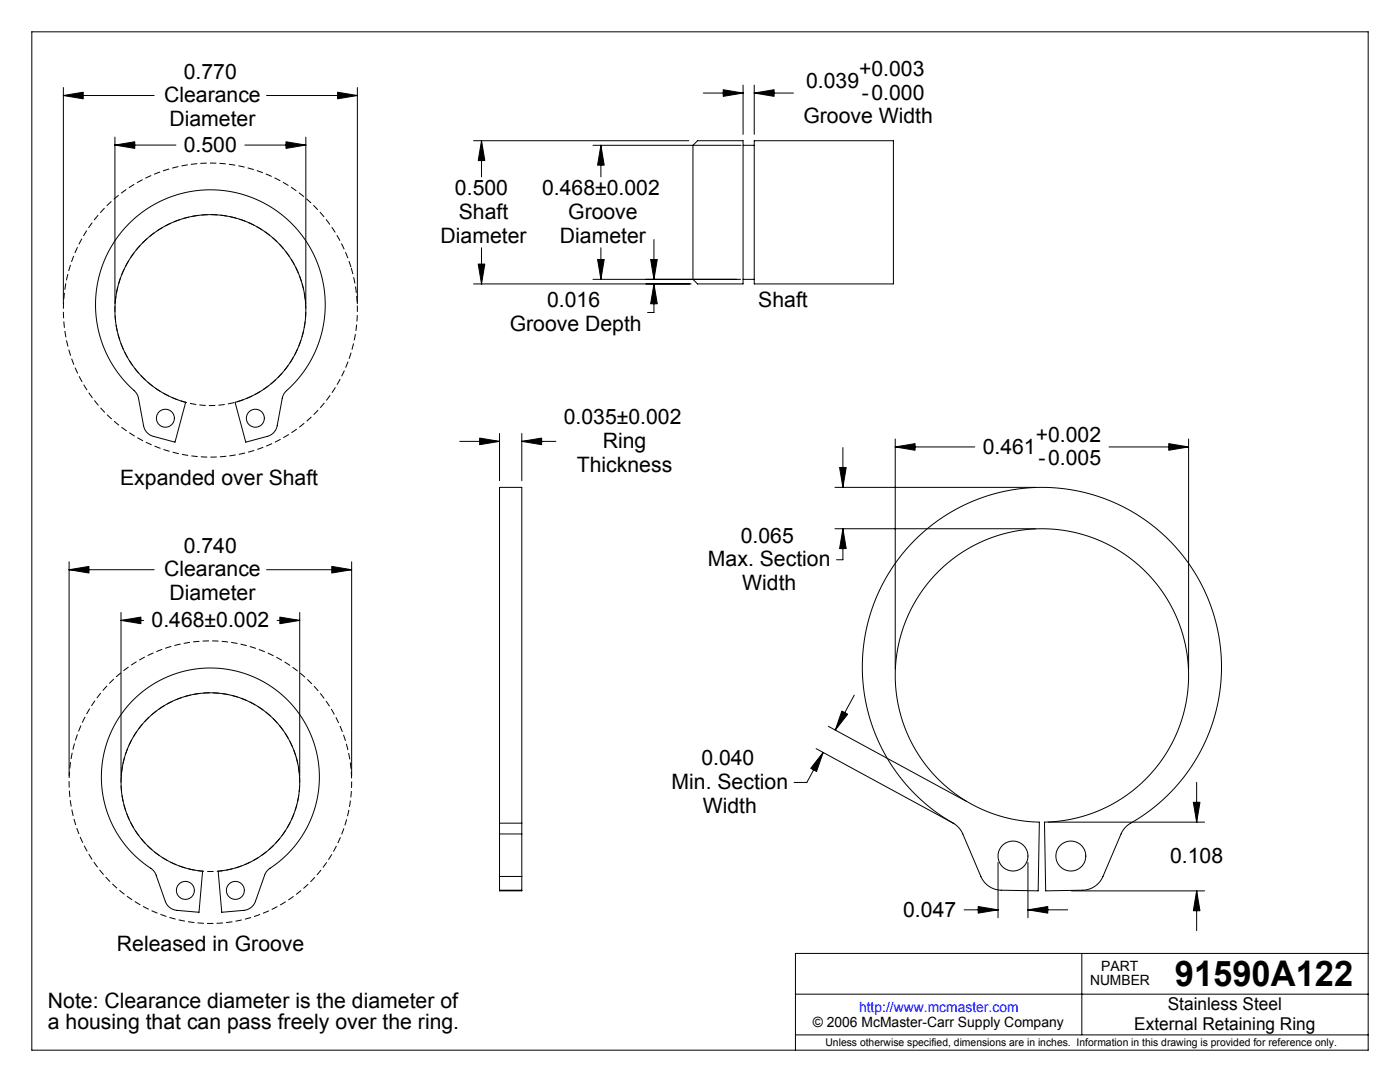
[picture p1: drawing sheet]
<svg xmlns="http://www.w3.org/2000/svg" width="279mm" height="216mm" viewBox="0 0 279 216" stroke-linecap="round" stroke-linejoin="round" font-family="sans-serif">
<path d="M60.2 56.3a19.1 19.1 0 0 0-31.9-7.7 19.1 19.1 0 0 0 8.6 31.6 19.1 19.1 0 0 0 23.6-22.7l-.3-1.2M70 53.3a29.3 29.3 0 0 0-49.1-11.8 29.3 29.3 0 0 0 13.5 48.7 29.3 29.3 0 0 0 36.1-35.4l-.5-1.5M59 150.9a17.8 17.8 0 0 0-29.8-7.3 17.8 17.8 0 0 0 8 29.6 17.8 17.8 0 0 0 22.1-21.2l-.3-1.1M68.9 147.8a28.2 28.2 0 0 0-47.2-11.3 28.2 28.2 0 0 0 13 46.8 28.2 28.2 0 0 0 34.6-34l-.4-1.5" fill="none" stroke="#000" stroke-width=".2" stroke-dasharray="1.3 .6" stroke-linecap="butt"/>
<g fill="none" stroke="#000" stroke-width=".2">
<path d="M6.3 6.3h266.7v203.2h-266.7zM12.6 19.1l4-.7v1.3zM12.6 17.5v43.1M12.6 19.1h18.2M53.2 19.1h18.1M67.4 18.4l3.9 .7-3.9 .6zM71.3 17.5v43.1M140.4 18.6h7.9M144.3 17.9l4 .7-4 .6zM148.3 17v9.8M150.5 18.6l4-.7v1.3zM150.5 17v9.8"/>
<path d="M150.5 18.6h7.8M22.9 28.9l4-.6v1.3zM22.9 27.4v33.2M22.9 28.9h12.2M48.9 28.9h12.1M57.1 28.3l3.9 .6-3.9 .7zM61 27.4v33.2M94.5 28.1h43M96.1 28.1l.7 3.9h-1.4zM96.1 28.1v7.2M118.3 29h29.6M119.9 29l.7 4h-1.3z"/>
<path d="M119.9 29v6.3M138.3 29l.9-.9h9.1v28.6h-9.1l-.9-1zM148.3 29h2.2M150.5 28.1h27.8v28.6h-27.8zM25.7 44.6a23 23 0 0 1 33.2 .7 23 23 0 0 1-2.1 33.1l-.5 1-1 5.7-.5 1-.6 .6-.7 .3-4.5 1.2-2.1-7.9 .5-.2a19 19 0 0 0 10-29.4 19 19 0 0 0-31.1 .4 19 19 0 0 0 10.8 29.2l-2.2 7.9-4.5-1.2-.6-.3-.6-.6-.5-1-1.1-5.7-.4-1a23 23 0 0 1-1.5-33.8zM94.5 56.7h43.4M95.4 52.7h1.4l-.7 4zM96.1 49.4v7.3M118.3 55.7h29.5M119.3 51.8h1.3l-.7 3.9zM119.9 49.4v6.3M129.9 51.8h1.3l-.7 3.9z"/>
<path d="M130.5 56.7l.7 3.9h-1.3zM130.5 56.7v5.7h-1.3M130.5 47.8v7.9M148.3 55.7h2.2M91.8 88.1h7.9M95.7 87.4l4 .7-4 .6zM99.7 86.5v9.4M104.1 88.1l4-.7v1.3zM104.1 86.5v9.4M104.1 88.1h6.8M166.6 97.2h40.1M167.6 93.3h1.3l-.7 3.9z"/>
<path d="M168.2 89.3v7.9M178.7 89.2l3.9-.7v1.3zM178.7 87.6v45.9M178.7 89.2h15.8M221.3 89.2h15.9M233.2 88.5l4 .7-4 .6zM237.2 87.6v45.9M13.8 113.7l4-.7v1.3zM13.8 112.1v42.7M13.8 113.7h17M53.2 113.7h17M66.2 113l4 .7-4 .6z"/>
<path d="M70.2 112.1v42.7M166.6 105.5h40.1M168.2 105.5l.7 4h-1.3zM168.2 105.5v6.2h-1.3M182.5 107.8a35.9 35.9 0 0 1 54.2 3.9 35.9 35.9 0 0 1-11.7 53l-.6 .6-.6 1-3.7 8.7a4.5 4.5 0 0 1-4.1 2.6l-7.3 .2-.3-13.8a29.3 29.3 0 0 0 24.9-43.8 29.3 29.3 0 0 0-50.4-.6 29.3 29.3 0 0 0 23.8 44.4h.7l-.2 13.8-7.5-.2a4.5 4.5 0 0 1-3.9-2.7l-3.7-8.6a4.5 4.5 0 0 0-1.9-2 35.8 35.8 0 0 1-7.7-56.5zM24.2 123.8l3.9-.7v1.4zM24.2 122.2v32.6M24.2 123.8h4.5M26.8 139.5a21.8 21.8 0 0 1 32.4 2.2 21.8 21.8 0 0 1-5.8 32l-.6 .8-1.9 5.5-.6 .9-.6 .5-.8 .2-4.6 .4-.8-8.2a17.8 17.8 0 0 0 13.7-27.1 17.8 17.8 0 0 0-30.4 0 17.8 17.8 0 0 0 13.6 27.1l-.7 8.2-4.7-.4-.7-.2-.6-.5-.6-.9-2-5.5-.7-1a21.8 21.8 0 0 1-3.6-34zM55.3 123.8h4.5M55.9 123.1l3.9 .7-3.9 .7zM59.8 122.2v32.6"/>
<path d="M170.5 138.7l-3.8 7M162.9 149.4l27.5 15M164.3 150.1l-1.3 3.8-1.2-.6zM164.3 150.1l-3.3 6h-2.5M165.3 144.9l27.5 15M168 141.9l1.2 .6-2.5 3.2zM238.8 156.1v8M99.7 164.3v-67.1h4.4v67.1M99.7 164.3v2.1M99.7 174.9v2.7M99.7 177.6v.2h4.4v-.2M99.7 166.4v8.5"/>
<path d="M99.7 164.3h4.4M99.7 166.4h4.4M99.7 174.9h4.4M99.7 177.6h4.4M104.1 164.3v2.1M104.1 174.9v2.7M104.1 166.4v8.5M199.2 172.1v11M205.1 172.1v11M209.2 164.1h31.2M213.8 177.8h26.6M238.2 160.1h1.3l-.7 4z"/>
<path d="M238.8 177.8l.7 3.9h-1.3zM238.8 177.8v7.9M158.7 198.4h114.3M192.4 181.5h6.8M195.2 180.9l4 .6-4 .7zM205.1 181.5l4-.6v1.3zM205.1 181.5h8M215.9 190.2v16.3M273 190.2h-114.3v19.3M158.7 206.5h114.3"/>
<circle cx="33" cy="83.5" r="1.79"/>
<circle cx="51" cy="83.5" r="1.79"/>
<circle cx="37" cy="177.7" r="1.79"/>
<circle cx="47" cy="177.7" r="1.79"/>
<circle cx="202.2" cy="170.8" r="2.98"/>
<circle cx="213.7" cy="170.8" r="2.98"/>
</g>
<path d="M178.7 89.2l3.9-.7v1.3zM233.2 88.5l4 .7-4 .6zM168.2 105.5l.7 4h-1.3zM167.6 93.3h1.3l-.7 3.9zM164.3 150.1l-1.3 3.8-1.2-.6zM168 141.9l1.2 .6-2.5 3.2zM238.2 160.1h1.3l-.7 4zM238.8 177.8l.7 3.9h-1.3zM205.1 181.5l4-.6v1.3zM195.2 180.9l4 .6-4 .7zM104.1 88.1l4-.7v1.3zM95.7 87.4l4 .7-4 .6zM24.2 123.8l3.9-.7v1.4zM55.9 123.1l3.9 .7-3.9 .7zM13.8 113.7l4-.7v1.3zM66.2 113l4 .7-4 .6zM22.9 28.9l4-.6v1.3zM57.1 28.3l3.9 .6-3.9 .7zM12.6 19.1l4-.7v1.3zM67.4 18.4l3.9 .7-3.9 .6zM144.3 17.9l4 .7-4 .6zM150.5 18.6l4-.7v1.3zM119.3 51.8h1.3l-.7 3.9zM119.9 29l.7 4h-1.3zM95.4 52.7h1.4l-.7 4zM96.1 28.1l.7 3.9h-1.4zM129.9 51.8h1.3l-.7 3.9zM130.5 56.7l.7 3.9h-1.3z" fill="#000"/>
<text font-size="7.1" x="234.5" y="196.8">91590A122</text>
<g font-size="4.2">
<text x="36.7" y="15.7">0.770</text>
<text x="160.9" y="17.5">0.039</text>
<text x="171.5" y="15.2">+0.003</text>
<text x="32.7" y="20.4">Clearance</text>
<text x="172" y="19.9">-0.000</text>
<text x="33.8" y="25.1">Diameter</text>
<text x="160.3" y="24.6">Groove Width</text>
<text x="36.7" y="30.3">0.500</text>
<text x="90.8" y="39">0.500</text>
<text x="108.2" y="39">0.468±0.002</text>
<text x="91.6" y="43.7">Shaft</text>
<text x="113.4" y="43.7">Groove</text>
<text x="87.9" y="48.4">Diameter</text>
<text x="111.7" y="48.4">Diameter</text>
<text x="109.2" y="61.3">0.016</text>
<text x="151.3" y="61.3">Shaft</text>
<text x="101.7" y="66">Groove Depth</text>
<text x="112.5" y="84.7">0.035±0.002</text>
<text x="120.3" y="89.4">Ring</text>
<text x="206.7" y="88.1">+0.002</text>
<text x="115.1" y="94.1">Thickness</text>
<text x="196.1" y="90.5">0.461</text>
<text x="207.2" y="92.8">-0.005</text>
<text x="24" y="96.9">Expanded over Shaft</text>
<text x="36.7" y="110.3">0.740</text>
<text x="141.3" y="113">Max. Section</text>
<text x="147.8" y="108.3">0.065</text>
<text x="32.7" y="115">Clearance</text>
<text x="33.8" y="119.7">Diameter</text>
<text x="148.1" y="117.7">Width</text>
<text x="30.3" y="125.1">0.468±0.002</text>
<text x="140" y="152.7">0.040</text>
<text x="134" y="157.5">Min. Section</text>
<text x="140.3" y="162.2">Width</text>
<text x="233.5" y="172.2">0.108</text>
<text x="180.3" y="182.9">0.047</text>
<text x="23.3" y="189.9">Released in Groove</text>
<text x="9.6" y="201.2">Note: Clearance diameter is the diameter of</text>
<text x="9.6" y="205.4">a housing that can pass freely over the ring.</text>
</g>
<g font-size="3.5">
<text x="233.1" y="201.5">Stainless Steel</text>
<text x="226.4" y="205.5">External Retaining Ring</text>
</g>
<g font-size="2.8">
<text x="217.5" y="196.6">NUMBER</text>
<text x="219.7" y="193.7">PART</text>
<text x="162.2" y="205">© 2006 McMaster-Carr Supply Company</text>
</g>
<text font-size="2.8" fill="#00f" x="171.4" y="201.9">http://www.mcmaster.com</text>
<text font-size="2.1" x="164.7" y="208.7">Unless otherwise specified, dimensions are in inches. Information in this drawing is provided for reference only.</text>
</svg>
